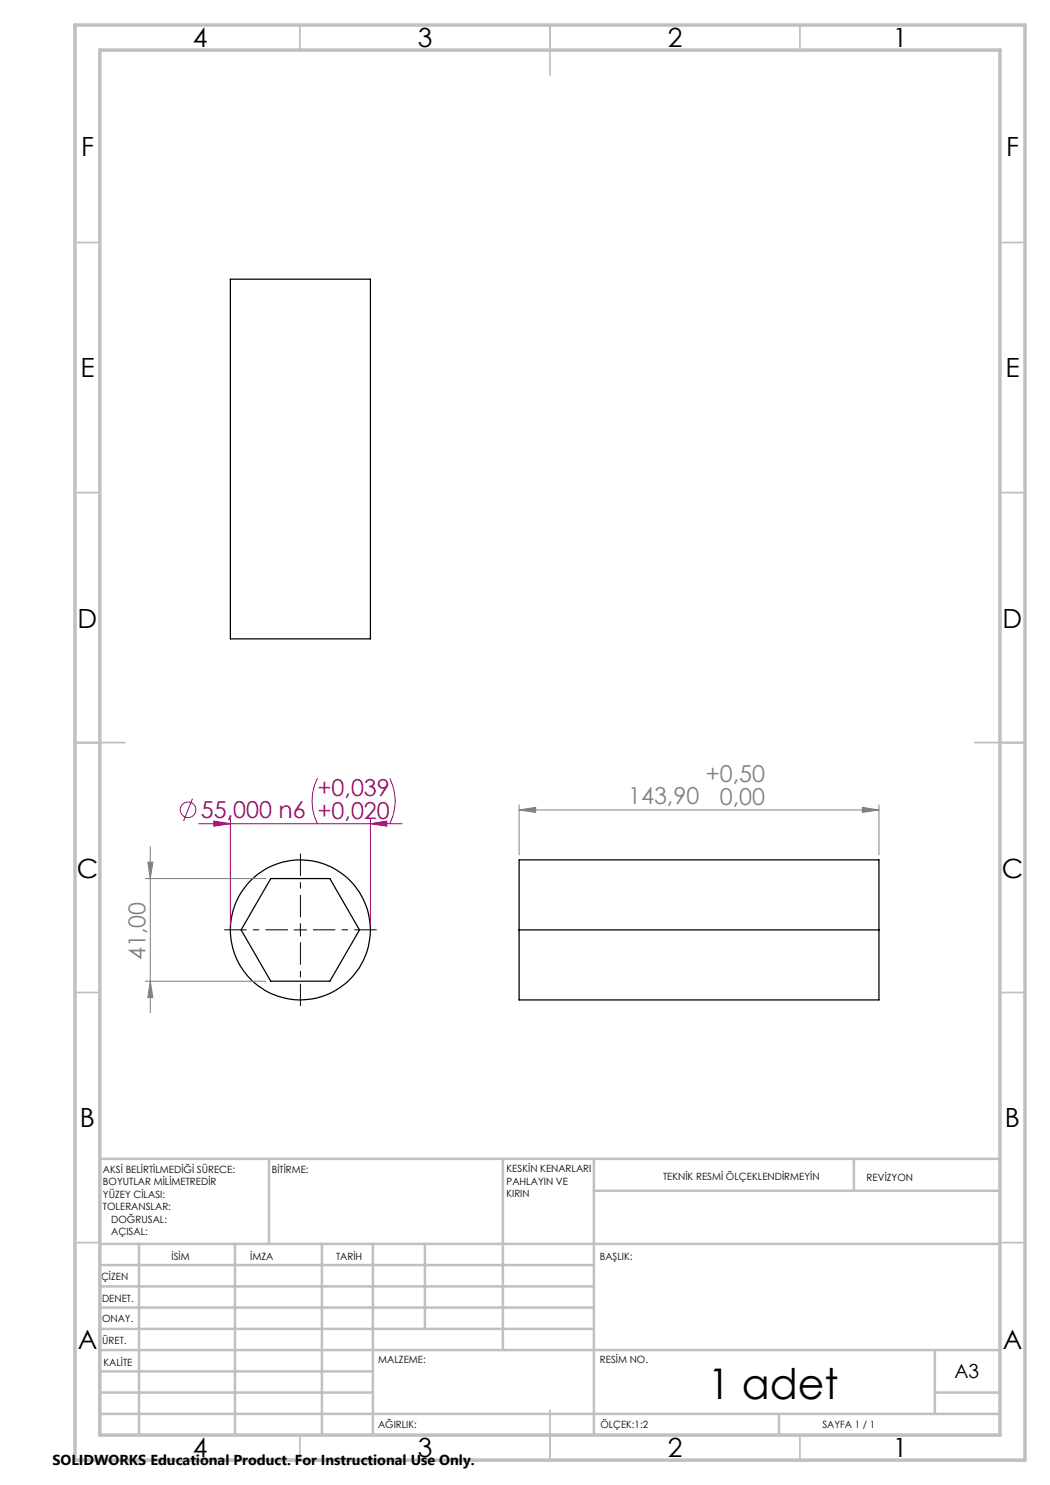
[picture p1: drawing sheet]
<svg xmlns="http://www.w3.org/2000/svg" width="210mm" height="297mm" viewBox="0 0 210 297" stroke-linecap="round" stroke-linejoin="round" font-family="sans-serif">
<g fill="none" stroke="#000" stroke-width=".25">
<path d="M46.1 55.8h28v72h-28zM54.2 175.7h11.8l5.9 10.3-5.9 10.2h-11.8l-6-10.2zM103.8 186v14h72v-14M103.8 186v-14h72v14M103.8 186h72"/>
<circle cx="60.1" cy="186" r="14"/>
</g>
<g fill="none" stroke="#a0006e" stroke-width=".2">
<path d="M38.5 159.7l-1.8 4.5M63.5 155.7a9.9 9.9 0 0 0 0 9M78 155.7a10.2 10.2 0 0 1 0 9M39.7 164.7h40.7M42.8 164.2l3.3 .5-3.3 .5zM46.1 163.7v21.3M74.1 164.7l3.3-.5v1zM74.1 163.7v21.3"/>
<circle cx="37.6" cy="162" r="1.55"/>
</g>
<path d="M29.1 175.7h24.1M29.6 172.4h1l-.5 3.3zM30.1 169.4v33.2M103.8 162l3.3-.5v1zM103.8 161v10M103.8 162h72M172.5 161.5l3.3 .5-3.3 .5zM175.8 161v10M29.1 196.2h24.1M30.1 196.2l.5 3.3h-1z" fill="none" stroke="#808080" stroke-width=".2"/>
<path d="M57.6 186h-12.8M60.1 183.5v-12.8M60.1 188.5v12.7M62.6 186h12.7" fill="none" stroke="#000" stroke-width=".2" stroke-dasharray="15.2 1.3 1.3 1.3" stroke-dashoffset="10.8" stroke-linecap="butt"/>
<path d="M58.8 186h2.5M60.1 184.7v2.5" fill="none" stroke="#000" stroke-width=".2"/>
<g fill="none" stroke="#c0c0c0" stroke-width=".35">
<path d="M60 5v5M110 5v10M160 5v5M15 48.5h5M200 48.5h5M15 98.5h5M200 98.5h5M15 148.5h10M195 148.5h10M15 198.5h5M200 198.5h5M15 248.5h5"/>
<path d="M200 248.5h5M60 287v5M110 282v10M160 287v5"/>
</g>
<g fill="none" stroke="#c0c0c0" stroke-width=".5">
<path d="M53.8 231.8v17M100.6 231.8v38.2M118.8 231.8v55.2M118.8 238.2h81.2M170.8 231.8v6.4M200 231.8h-180v55.2M20 248.8h180M20 257.3h98.8M20 253h98.8M27.8 248.8v38.2M47 248.8v38.2M64.4 248.8v38.2"/>
<path d="M74.6 248.8v38.2M85 248.8v17M20 265.8h98.8M20 261.5h98.8M20 278.5h54.6M20 274.3h54.6M20 270h180M187 278.5h13M187 270v12.8M20 282.8h180M155.8 282.8v4.2"/>
</g>
<path d="M15 5h190v287h-190zM20 10h180v277h-180z" fill="none" stroke="#c0c0c0" stroke-width=".7"/>
<path d="M42.8 164.2l3.3 .5-3.3 .5zM74.1 164.7l3.3-.5v1z" fill="#a0006e"/>
<g fill="#808080">
<path d="M103.8 162l3.3-.5v1zM172.5 161.5l3.3 .5-3.3 .5z"/>
<path d="M30.1 196.2l.5 3.3h-1zM29.6 172.4h1l-.5 3.3z"/>
</g>
<text font-size="8.5" x="141.5" y="279.7">1 adet</text>
<g font-size="5.3">
<text x="38.5" y="9.5">4</text>
<text x="83.5" y="9.5">3</text>
<text x="133.5" y="9.5">2</text>
<text x="178.5" y="9.5">1</text>
<text x="16.2" y="31.2">F</text>
<text x="201.2" y="31.2">F</text>
<text x="16.1" y="75.5">E</text>
<text x="201.1" y="75.5">E</text>
<text x="15.5" y="125.5">D</text>
<text x="200.5" y="125.5">D</text>
<text x="15.4" y="175.5">C</text>
<text x="200.4" y="175.5">C</text>
<text x="16" y="225.5">B</text>
<text x="201" y="225.5">B</text>
<text x="15.5" y="269.7">A</text>
<text x="200.5" y="269.7">A</text>
<text x="38.5" y="291.5">4</text>
<text x="83.5" y="291.5">3</text>
<text x="133.5" y="291.5">2</text>
<text x="178.5" y="291.5">1</text>
</g>
<g font-size="4.7" fill="#a0006e">
<text x="63.5" y="159.2">+0,039</text>
<text x="40.2" y="163.7">55,000 n6 +0,020</text>
</g>
<g font-size="4.7" fill="#808080">
<text x="125.6" y="160.9">143,90</text>
<text x="141.2" y="156.4">+0,50</text>
<text x="144" y="160.9">0,00</text>
<text x="29.1" y="192" transform="rotate(-90 29.1 192)">41,00</text>
</g>
<text font-size="3.9" x="190.9" y="275.5">A3</text>
<text font-size="2.9" x="10.5" y="292.9">SOLIDWORKS Educational Product. For Instructional Use Only.</text>
<g font-size="2">
<text x="20.6" y="234.6">AKSİ BELİRTİLMEDİĞİ SÜRECE:</text>
<text x="20.6" y="237.1">BOYUTLAR MİLİMETREDİR</text>
<text x="20.6" y="239.6">YÜZEY CİLASI:</text>
<text x="54.4" y="234.6">BİTİRME:</text>
<text x="101.3" y="234.5">KESKİN KENARLARI</text>
<text x="101.3" y="237">PAHLAYIN VE</text>
<text x="101.3" y="239.5">KIRIN</text>
<text x="132.6" y="236">TEKNİK RESMİ ÖLÇEKLENDİRMEYİN</text>
<text x="173.3" y="236.2">REVİZYON</text>
<text x="20.6" y="242.1">TOLERANSLAR:</text>
<text x="22.2" y="244.6">DOĞRUSAL:</text>
<text x="22.2" y="247.1">AÇISAL:</text>
<text x="34.3" y="252">İSİM</text>
<text x="50" y="251.9">İMZA</text>
<text x="67.2" y="251.9">TARİH</text>
<text x="120" y="251.9">BAŞLIK:</text>
<text x="20.2" y="256.1">ÇİZEN</text>
<text x="20.4" y="260.3">DENET.</text>
<text x="20.4" y="264.4">ONAY.</text>
<text x="20.5" y="268.8">ÜRET.</text>
<text x="20.7" y="273.1">KALİTE</text>
<text x="75.6" y="272.5">MALZEME:</text>
<text x="120" y="272.5">RESİM NO.</text>
<text x="75.6" y="285.5">AĞIRLIK:</text>
<text x="120.1" y="285.6">ÖLÇEK:1:2</text>
<text x="164.5" y="285.6">SAYFA 1 / 1</text>
</g>
</svg>
